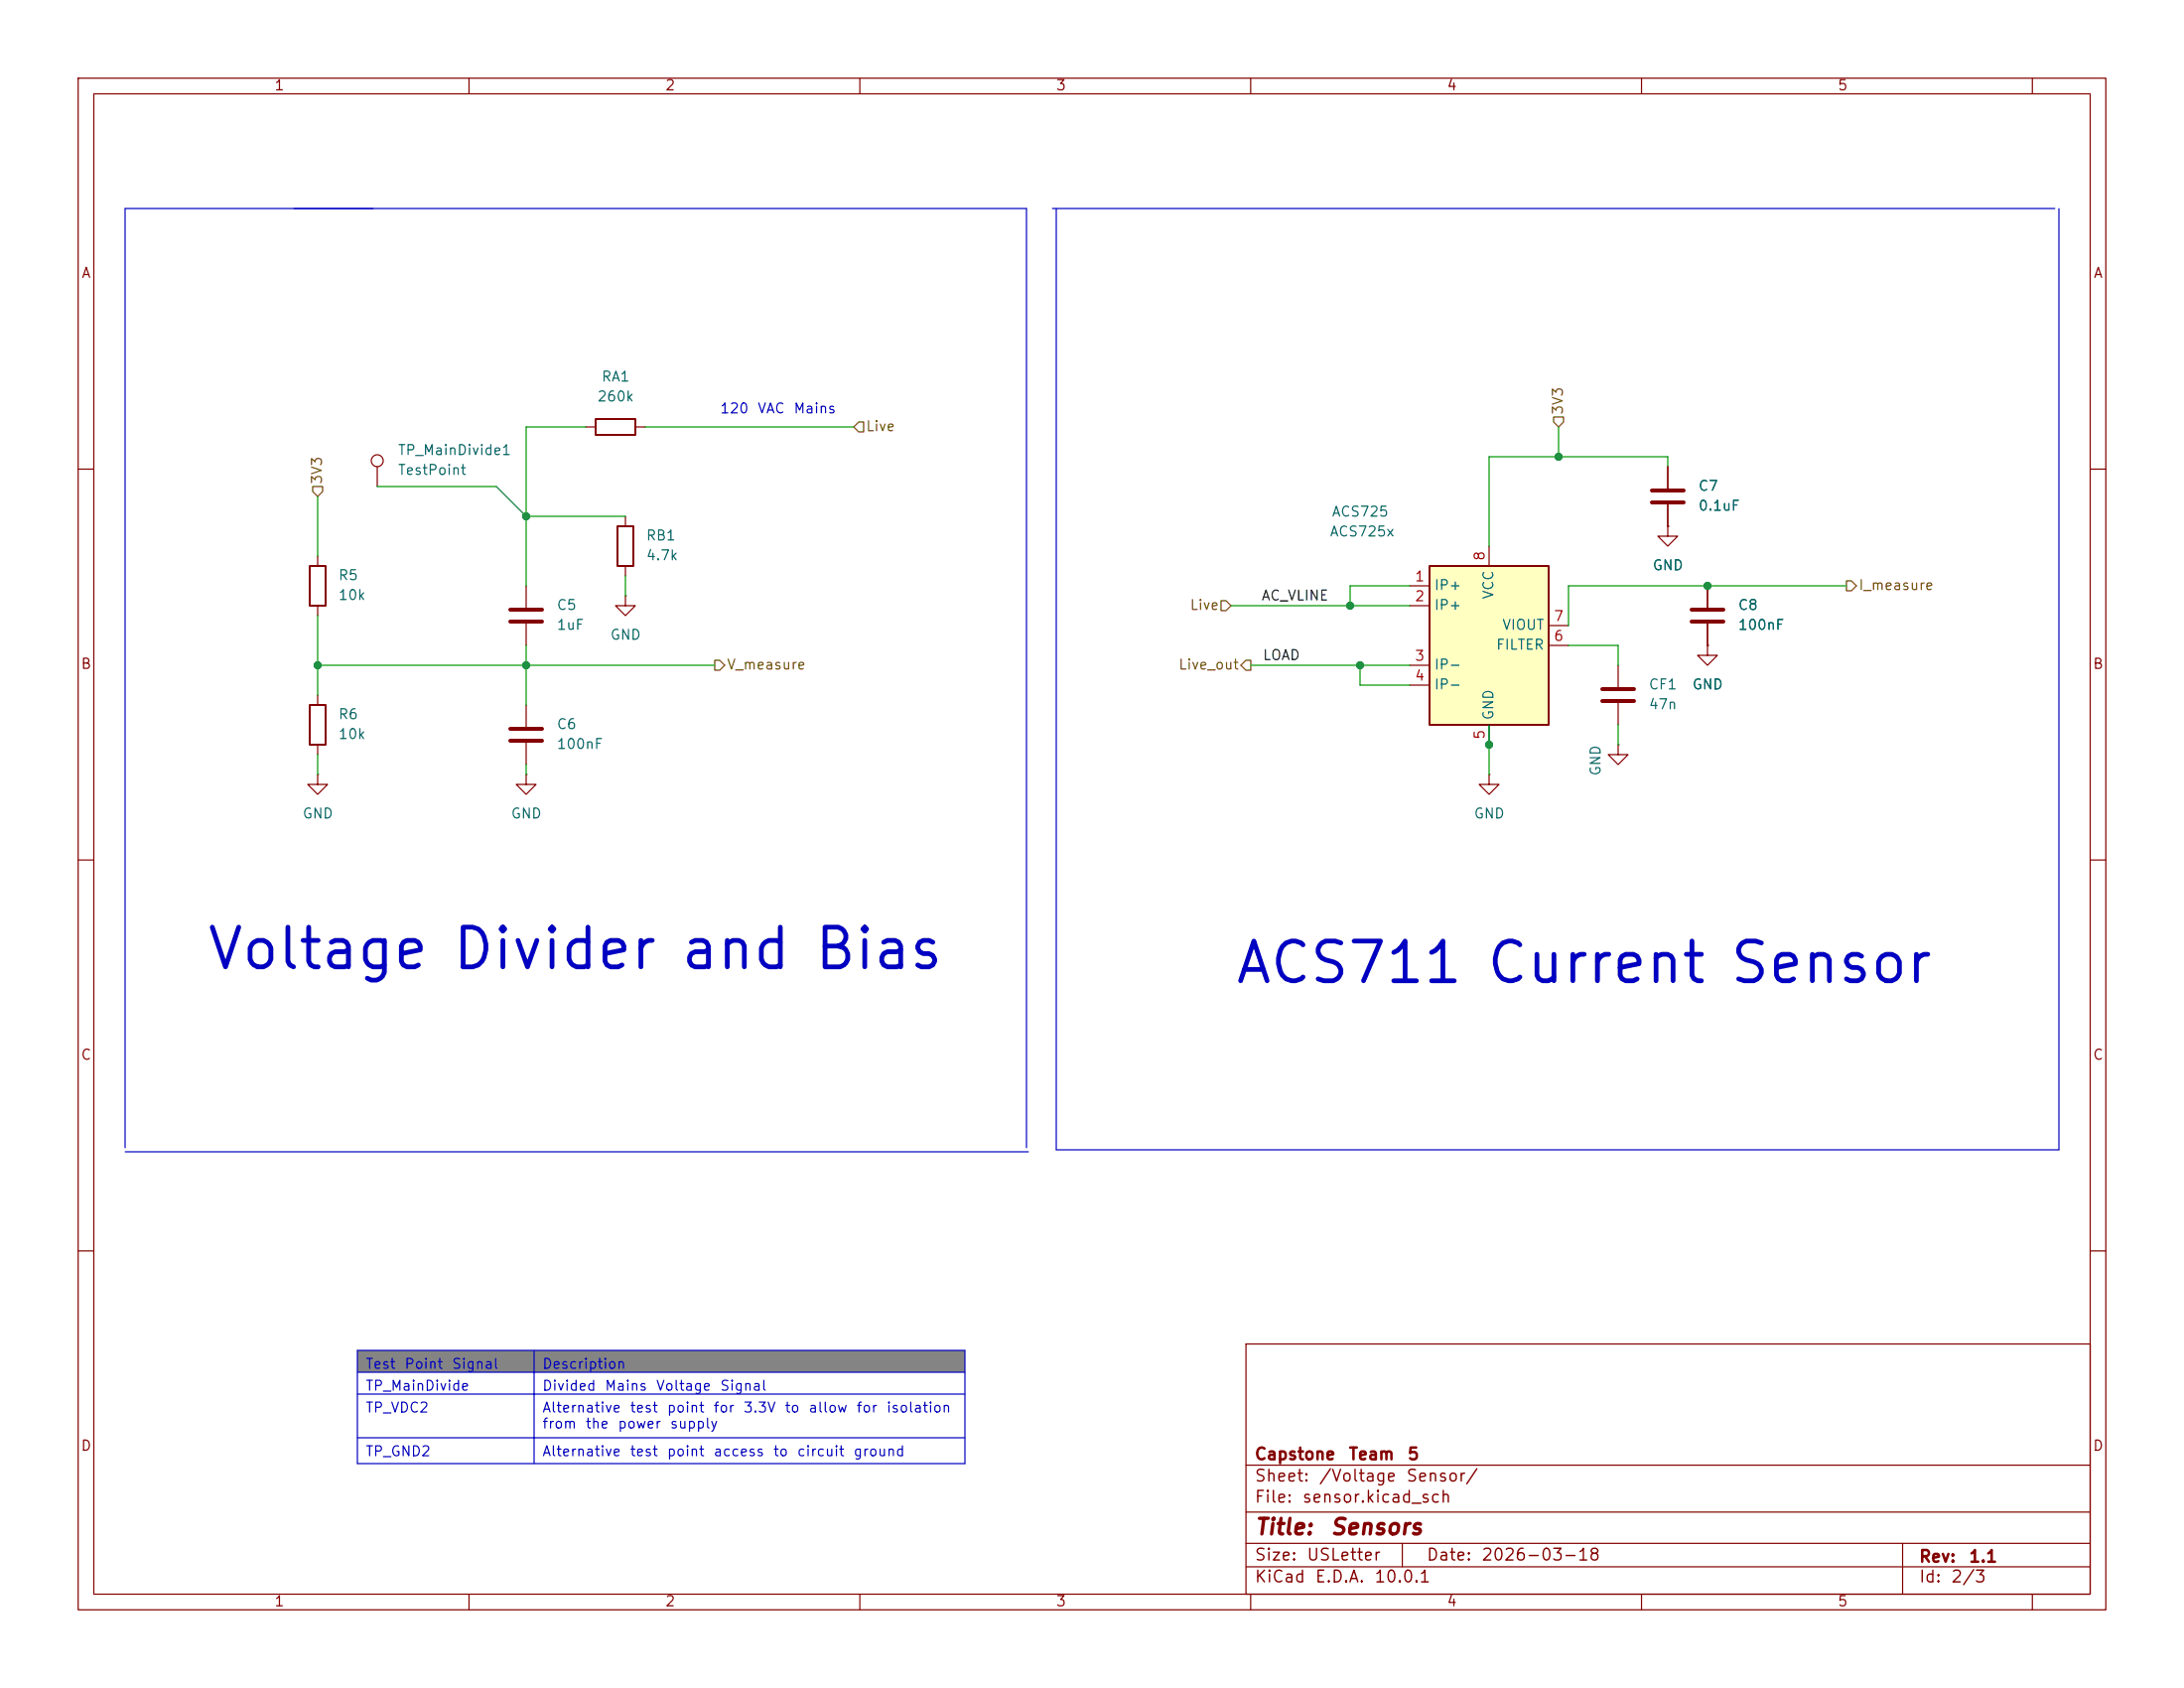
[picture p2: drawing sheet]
<svg xmlns="http://www.w3.org/2000/svg" width="279mm" height="216mm" viewBox="0 0 279 216" stroke-linecap="round" stroke-linejoin="round" font-family="sans-serif">
<g fill="none" stroke="#840000" stroke-width=".15">
<path d="M10 10h259.4v195.9h-259.4zM12 12h255.4v191.9h-255.4zM60 10v2M110 10v2M160 10v2M210 10v2M260 10v2M10 60h2M267.4 60h2M10 110h2M267.4 110h2M10 160h2"/>
<path d="M159.4 171.9h108v32h-108zM267.4 160h2M159.4 197.4h108M159.4 193.4h108M159.4 187.4h108M179.4 197.4v3M243.4 197.4v6.5M60 203.9v2M110 203.9v2M159.4 200.4h108M160 203.9v2M210 203.9v2"/>
<path d="M260 203.9v2"/>
</g>
<g fill="#848484">
<path d="M45.7 172.7h22.6v2.8h-22.6z"/>
<path d="M68.3 172.7h55.1v2.8h-55.1z"/>
</g>
<path d="M74.9 54.6h1.3M81.3 54.6h1.2M80 76.2v1.3h1.3l-1.3 1.2-1.3-1.2h1.3M80 76.2h.1M213.4 67.3v1.3h1.2l-1.2 1.3-1.3-1.3h1.3M213.4 67.3h.1M67.3 90.2v2.8M67.3 95v2.8M218.4 82.6v1.2h1.3l-1.3 1.3-1.2-1.3h1.2M218.4 82.6h.1" fill="none" stroke="#840000" stroke-width=".15"/>
<path d="M76.2 53.6h5.1v2h-5.1z" fill="none" stroke="#840000" stroke-width=".25"/>
<path d="M65.3 93.2h4M65.3 94.7h4" fill="none" stroke="#840000" stroke-width=".51"/>
<path d="M182.9 72.4h15.2v20.3h-15.2z" fill="#ffffc2"/>
<path d="M39.6 72.4h2.1v5.1h-2.1zM79 67.3h2v5.1h-2zM182.9 72.4h15.2v20.3h-15.2zM39.6 90.2h2.1v5.1h-2.1z" fill="none" stroke="#840000" stroke-width=".25"/>
<g fill="none" stroke="#840000" stroke-width=".15">
<path d="M48.3 59.7v2.5M213.4 59.7v2.8M40.6 71.1v1.3M40.6 77.5v1.2M67.3 74.9v2.8M67.3 79.8v2.8M80 66v1.3M80 72.4v1.3M180.3 74.9h2.6M180.3 77.5h2.6M190.5 69.9v2.5M213.4 67.3h.1"/>
<path d="M213.4 64.5v2.8M218.4 74.9v2.8M218.4 79.8v2.8M40.6 99.1v1.2h1.3l-1.3 1.3-1.2-1.3h1.2M40.6 99.1h.1M40.6 88.9v1.3M40.6 95.3v1.2M67.3 99.1v1.2h1.3l-1.3 1.3-1.3-1.3h1.3M67.3 99.1h.1M180.3 85.1h2.6M180.3 87.6h2.6M190.5 99.1v1.2h1.3l-1.3 1.3-1.3-1.3h1.3"/>
<path d="M190.5 99.1h.1M190.5 92.7v2.6M198.1 82.6h2.6M198.1 80h2.6M207 95.3v1.2h1.3l-1.3 1.3-1.3-1.3h1.3M207 95.3h.1M207 85.1v2.8M207 89.9v2.8M218.4 82.6h.1"/>
<circle cx="48.3" cy="58.9" r=".76"/>
</g>
<path d="M65.3 78h4M65.3 79.5h4M211.3 62.7h4.1M211.3 64.3h4.1M216.4 78h4.1M216.4 79.5h4.1M205 88.1h4M205 89.7h4" fill="none" stroke="#840000" stroke-width=".51"/>
<path d="M109.9 54h.6v1.2h-.6l-.7-.6zM198.8 53.3h1.2v.7l-.6 .6-.6-.6zM40 62.2h1.3v.7l-.7 .6-.6-.6zM156.2 76.8h.6l.7 .7-.7 .6h-.6zM236.2 74.3h.7l.6 .6-.6 .7h-.7zM91.4 84.5h.7l.6 .6-.6 .6h-.7zM159.4 84.5h.6v1.2h-.6l-.7-.6z" fill="none" stroke="#725600" stroke-width=".15"/>
<path d="M134.6 26.7h128.3M135.1 26.7v120.4h128.3v-120.4M16 146.8v-120.1h115.3v120.1M16 147.3h115.6M45.7 175.5h77.7M45.7 178.3h77.7M45.7 172.7h77.7v14.5h-77.7zM68.3 172.7v14.5M45.7 183.9h77.7" fill="none" stroke="#0000c2" stroke-width=".15"/>
<g fill="none" stroke="#009600" stroke-width=".15">
<path d="M74.9 54.6h-7.6v20.3M82.5 54.6h26.7M199.4 54.6v3.8M213.4 59.7v-1.3h-22.9v11.5M40.6 63.5v7.6M40.6 78.7v10.2M48.3 62.2h15.2l3.8 3.8h12.7M80 73.7v2.5M157.5 77.5h22.8M180.3 74.9h-7.6v2.6M236.2 74.9h-35.5v5.1M40.6 85.1h50.8"/>
<path d="M40.6 96.5v2.6M67.3 82.6v7.6M67.3 97.8v1.3M160 85.1h20.3M174 85.1v2.5h6.3M190.5 92.7v6.4M200.7 82.6h6.3v2.5M207 92.7v2.6"/>
</g>
<g fill="#009600" stroke="#009600" stroke-width=".13">
<circle cx="172.7" cy="77.5" r=".46"/>
<circle cx="174" cy="85.1" r=".46"/>
<circle cx="218.4" cy="74.9" r=".46"/>
<circle cx="190.5" cy="95.3" r=".46"/>
<circle cx="199.4" cy="58.4" r=".46"/>
<circle cx="67.3" cy="66" r=".46"/>
<circle cx="40.6" cy="85.1" r=".46"/>
<circle cx="67.3" cy="85.1" r=".46"/>
</g>
<g font-size="5.1" fill="#0000c2">
<text x="26.2" y="125.2">Voltage Divider and Bias</text>
<text x="157.7" y="127">ACS711 Current Sensor</text>
</g>
<g font-size="2" fill="#840000">
<text x="160.4" y="196.8">Title:</text>
<text x="170.1" y="196.8">Sensors</text>
</g>
<g font-size="1.5" fill="#840000">
<text x="160.4" y="189.9">Sheet:</text>
<text x="160.4" y="187.1">Capstone</text>
<text x="168.6" y="189.9">/Voltage</text>
<text x="172.4" y="187.1">Team</text>
<text x="179.8" y="189.9">Sensor/</text>
<text x="180" y="187.1">5</text>
<text x="160.4" y="192.6">File:</text>
<text x="166.5" y="192.6">sensor.kicad_sch</text>
<text x="160.4" y="202.8">KiCad</text>
<text x="160.4" y="200">Size:</text>
<text x="167.1" y="200">USLetter</text>
<text x="168.1" y="202.8">E.D.A.</text>
<text x="175.7" y="202.8">10.0.1</text>
<text x="182.4" y="200">Date:</text>
<text x="189.4" y="200">2026-03-18</text>
<text x="245.4" y="200.2">Rev:</text>
<text x="245.4" y="202.8">Id:</text>
<text x="249.5" y="202.8">2/3</text>
<text x="251.8" y="200.2">1.1</text>
</g>
<g font-size="1.3" fill="#840000">
<text x="35" y="11.9">1</text>
<text x="85" y="11.9">2</text>
<text x="135" y="11.9">3</text>
<text x="185" y="11.9">4</text>
<text x="235" y="11.9">5</text>
<text x="10.3" y="35.9">A</text>
<text x="267.7" y="35.9">A</text>
<text x="10.3" y="85.9">B</text>
<text x="267.7" y="85.9">B</text>
<text x="10.3" y="135.9">C</text>
<text x="267.7" y="135.9">C</text>
<text x="10.3" y="185.9">D</text>
<text x="267.7" y="185.9">D</text>
<text x="35" y="205.8">1</text>
<text x="85" y="205.8">2</text>
<text x="135" y="205.8">3</text>
<text x="185" y="205.8">4</text>
<text x="235" y="205.8">5</text>
</g>
<g font-size="1.3" fill="#006464">
<text x="76.3" y="51.7">260k</text>
<text x="76.9" y="49.1">RA1</text>
<text x="50.8" y="58.5">TP_MainDivide1</text>
<text x="50.8" y="61.1">TestPoint</text>
<text x="217.2" y="63.1">C7</text>
<text x="217.2" y="65.6">0.1uF</text>
<text x="82.6" y="69.4">RB1</text>
<text x="82.6" y="72">4.7k</text>
<text x="170" y="68.9">ACS725x</text>
<text x="170.3" y="66.4">ACS725</text>
<text x="43.2" y="74.5">R5</text>
<text x="43.2" y="77.1">10k</text>
<text x="183.4" y="75.8">IP+</text>
<text x="191.4" y="76.7" transform="rotate(-90 191.4 76.7)">VCC</text>
<text x="211.3" y="73.3">GND</text>
<text x="71.1" y="78.3">C5</text>
<text x="71.1" y="80.9">1uF</text>
<text x="78" y="82.1">GND</text>
<text x="183.4" y="78.3">IP+</text>
<text x="191.3" y="83.4">FILTER</text>
<text x="192.1" y="80.9">VIOUT</text>
<text x="222.3" y="78.3">C8</text>
<text x="222.3" y="80.9">100nF</text>
<text x="183.4" y="86">IP-</text>
<text x="183.4" y="88.5">IP-</text>
<text x="210.8" y="88.5">CF1</text>
<text x="216.4" y="88.5">GND</text>
<text x="43.2" y="92.3">R6</text>
<text x="43.2" y="94.8">10k</text>
<text x="71.1" y="93.6">C6</text>
<text x="191.4" y="92.2" transform="rotate(-90 191.4 92.2)">GND</text>
<text x="210.8" y="91">47n</text>
<text x="71.1" y="96.1">100nF</text>
<text x="205.1" y="99.3" transform="rotate(-90 205.1 99.3)">GND</text>
<text x="38.6" y="105">GND</text>
<text x="65.3" y="105">GND</text>
<text x="188.5" y="105">GND</text>
</g>
<g font-size="1.3" fill="#0000c2">
<text x="92" y="53.2">120</text>
<text x="96.8" y="53.2">VAC</text>
<text x="101.4" y="53.2">Mains</text>
<text x="46.7" y="175.4">Test</text>
<text x="46.7" y="178.2">TP_MainDivide</text>
<text x="51.7" y="175.4">Point</text>
<text x="57.7" y="175.4">Signal</text>
<text x="69.3" y="175.4">Description</text>
<text x="69.3" y="178.2">Divided</text>
<text x="77.3" y="178.2">Mains</text>
<text x="83.8" y="178.2">Voltage</text>
<text x="92" y="178.2">Signal</text>
<text x="46.7" y="181">TP_VDC2</text>
<text x="69.3" y="181">Alternative</text>
<text x="69.3" y="183">from</text>
<text x="74.8" y="183">the</text>
<text x="78.9" y="183">power</text>
<text x="80.5" y="181">test</text>
<text x="85.2" y="181">point</text>
<text x="85.6" y="183">supply</text>
<text x="91.2" y="181">for</text>
<text x="95" y="181">3.3V</text>
<text x="100.3" y="181">to</text>
<text x="103.3" y="181">allow</text>
<text x="109.5" y="181">for</text>
<text x="113.3" y="181">isolation</text>
<text x="46.7" y="186.6">TP_GND2</text>
<text x="69.3" y="186.6">Alternative</text>
<text x="80.5" y="186.6">test</text>
<text x="85.2" y="186.6">point</text>
<text x="91.2" y="186.6">access</text>
<text x="98.8" y="186.6">to</text>
<text x="101.9" y="186.6">circuit</text>
<text x="109.1" y="186.6">ground</text>
</g>
<g font-size="1.3" fill="#725600">
<text x="200.3" y="53.1" transform="rotate(-90 200.3 53.1)">3V3</text>
<text x="110.7" y="55.5">Live</text>
<text x="41.5" y="62" transform="rotate(-90 41.5 62)">3V3</text>
<text x="237.7" y="75.8">I_measure</text>
<text x="152.1" y="78.3">Live</text>
<text x="92.9" y="86">V_measure</text>
<text x="150.7" y="86">Live_out</text>
</g>
<g font-size="1.3" fill="#a90000">
<text x="190.2" y="71.8" transform="rotate(-90 190.2 71.8)">8</text>
<text x="180.9" y="74.7">1</text>
<text x="180.9" y="77.2">2</text>
<text x="198.7" y="82.3">6</text>
<text x="198.7" y="79.8">7</text>
<text x="180.9" y="84.8">3</text>
<text x="180.9" y="87.4">4</text>
<text x="190.2" y="94.7" transform="rotate(-90 190.2 94.7)">5</text>
</g>
<g font-size="1.3" fill="#0f0f0f">
<text x="161.3" y="77.1">AC_VLINE</text>
<text x="161.4" y="84.7">LOAD</text>
</g>
</svg>
